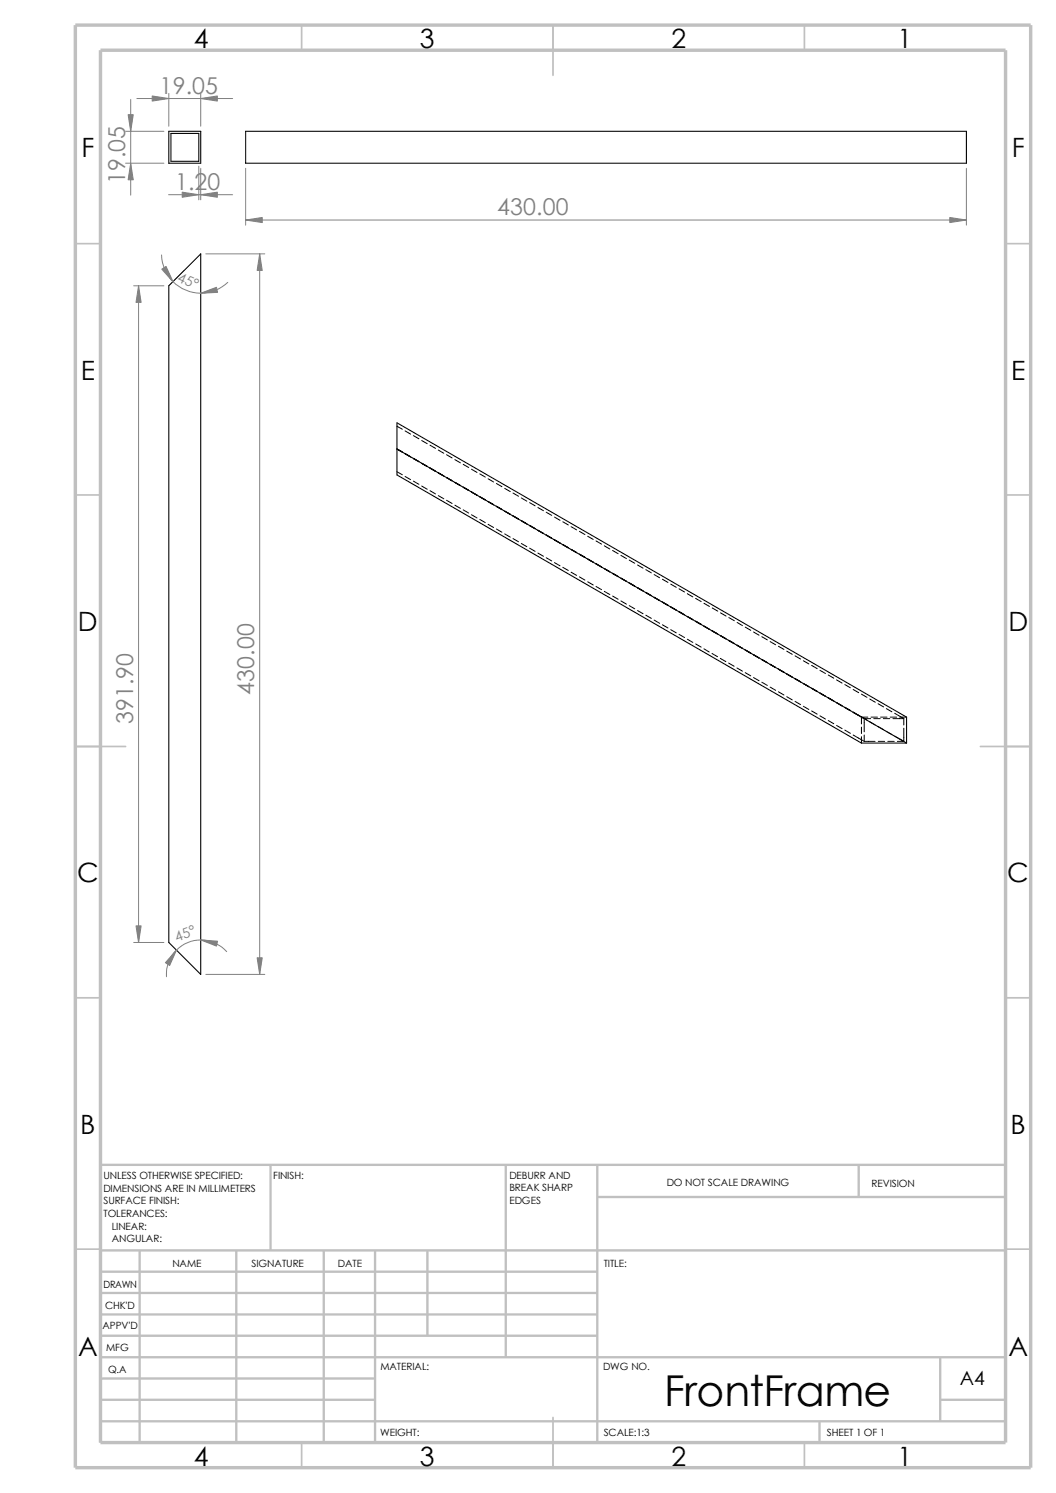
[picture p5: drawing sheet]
<svg xmlns="http://www.w3.org/2000/svg" width="210mm" height="297mm" viewBox="0 0 210 297" stroke-linecap="round" stroke-linejoin="round" font-family="sans-serif">
<g fill="none" stroke="#c0c0c0" stroke-width=".34">
<path d="M60 5v5M110 5v10M160 5v5M15 48.5h5M200 48.5h5M15 98.5h5M200 98.5h5M15 148.5h10M195 148.5h10M15 198.5h5M200 198.5h5M15 248.5h5"/>
<path d="M200 248.5h5M60 287v5M110 282v10M160 287v5"/>
</g>
<g fill="none" stroke="#c0c0c0" stroke-width=".47">
<path d="M53.8 231.7v17.1M100.6 231.7v38.3M118.8 231.7v55.3M118.8 238.1h81.2M170.8 231.7v6.4M200 231.7h-180v55.3M20 248.8h180M20 257.2h98.8M20 253h98.8M27.8 248.8v38.2M47 248.8v38.2M64.4 248.8v38.2"/>
<path d="M74.6 248.8v38.2M85 248.8v16.9M20 265.7h98.8M20 261.5h98.8M20 278.5h54.6M20 274.2h54.6M20 270h180M187 278.5h13M187 270v12.7M20 282.7h180M163 282.7v4.3"/>
</g>
<path d="M15 5h190v287h-190zM20 10h180v277h-180z" fill="none" stroke="#c0c0c0" stroke-width=".68" stroke-linecap="butt"/>
<path d="M33.6 26.1h6.3v6.4h-6.3zM34 26.5h5.5v5.6h-5.5zM48.9 26.1h143.3v6.4h-143.3zM33.6 56.9l6.3-6.4v143.3l-6.3-6.3zM79 89.3l101.3 58.5M79 84.1l101.3 58.6v5.1h-9l-92.3-53.3z" fill="none" stroke="#000" stroke-width=".21"/>
<g fill="none" stroke="#000" stroke-width=".2">
<path d="M79 84.8l1 .6M79 93.9l1 .5M80 89.9l-1-.6 1 .7M80.6 90.3l1.1 .6M80.6 85.7l1.1 .7M80.6 94.8l1.1 .6M82.2 91.2l1.1 .7M82.2 86.7l1.1 .6M82.2 95.7l1.1 .7M83.9 92.2l1.1 .6M83.9 87.6l1.1 .7M83.9 96.7l1.1 .6"/>
<path d="M85.5 93.1l1.1 .7M85.5 88.6l1.1 .6M85.5 97.6l1.1 .7M87.2 94.1l1.1 .6M87.2 89.5l1.1 .7M87.2 98.6l1.1 .6M88.8 90.5l1.1 .6M88.8 99.5l1.1 .7M89.9 95.6l-1.1-.6 1.1 .7M90.5 96l1.1 .6M90.5 91.4l1.1 .7M92.1 96.9l1.1 .7"/>
<path d="M92.1 96.9l1.1 .6M92.1 92.4l1.1 .6M93.8 97.9l1.1 .6M93.8 93.3l1.1 .7M95.4 98.8l1.1 .7M95.4 98.8l1.1 .6M95.4 94.3l1.1 .6M97.1 99.8l1.1 .6M97.1 95.2l1.1 .7M98.7 96.2l1.1 .6M100.4 97.2l1.1 .6M102 98.1l1.1 .6"/>
<path d="M103.7 99.1l1.1 .6M105.3 100l1.1 .6M90.5 100.5l1.1 .6M92.1 101.4l1.1 .7M93.8 102.4l1.1 .6M95.4 103.3l1.1 .7M97.1 104.3l1.1 .6M98.7 105.2l1.1 .7M99.8 101.3l-1.1-.5 1.1 .6M100.4 101.7l1.1 .6M100.4 106.2l1.1 .6M102 102.7l1.1 .6"/>
<path d="M102 102.6l1.1 .7M102 107.1l1.1 .7M103.7 103.6l1.1 .6M103.7 108.1l1.1 .7M105.3 104.6l1.1 .6M105.3 104.5l1.1 .7M105.3 109.1l1.1 .6M107 105.5l1.1 .6M107 101l1.1 .6M107 110l1.1 .7M108.6 101.9l1.1 .6M108.6 111l1.1 .6"/>
<path d="M109.7 107.1l-1.1-.6 1.1 .6M110.3 107.4l1.1 .6M110.3 102.9l1.1 .6M110.3 111.9l1.1 .7M111.9 108.3l1.1 .7-1.1-.6M111.9 103.8l1.1 .6M111.9 112.9l1.1 .6M113.6 109.3l1.1 .6M113.6 104.8l1.1 .6M113.6 113.8l1.1 .7M115.2 110.3l1.1 .6M115.2 110.2l1.1 .7"/>
<path d="M115.2 105.7l1.1 .6M115.2 114.8l1.1 .6M116.9 111.2l1.1 .6M116.9 106.7l1.1 .6M116.9 115.7l1.1 .7M118.5 112.2l1.1 .6M118.5 112.1l1.1 .7M118.5 107.6l1.1 .6M118.5 116.7l1.1 .6M120.2 113.1l1.1 .6M120.2 108.6l1.1 .6M120.2 117.6l1.1 .7"/>
<path d="M121.8 114l1.1 .7-1.1-.6M121.8 109.5l1.1 .7M121.8 118.6l1.1 .6M123.5 115l1.1 .7M123.5 110.5l1.1 .6M123.5 119.5l1.1 .7M125.1 116l1.1 .6M125.1 111.4l1.1 .7M126.8 116.9l1.1 .7M126.8 112.4l1.1 .6M128.4 117.9l1.1 .6M128.4 113.3l1.1 .7"/>
<path d="M130.1 118.8l1.1 .7M130.1 114.3l1.1 .6M131.7 119.8l1.1 .6M131.7 115.2l1.1 .7M133.4 116.2l1.1 .6M135 117.1l1.1 .7M136.7 118.1l1.1 .6M138.3 119l1.1 .7M125.1 120.5l1.1 .6M126.8 121.5l1.1 .6M128.4 122.4l1.1 .6M130.1 123.4l1.1 .6"/>
<path d="M131.7 124.3l1.1 .6M133.3 120.7l1.2 .7M133.4 120.7l1.1 .7M133.4 125.3l1.1 .6M135 121.7l1.1 .6M135 126.2l1.1 .6M136.7 122.6l1.1 .7M136.7 127.2l1.1 .6M138.3 123.6l1.1 .6M138.3 128.1l1.1 .6M140 124.5l1.1 .7M140 120l1.1 .6"/>
<path d="M140 129.1l1.1 .6M141.6 125.5l1.1 .7M141.6 125.5l1.1 .6M141.6 130l1.1 .6M141.6 120.9l1.1 .7M143.3 126.4l1.1 .7M143.3 131l1.1 .6M143.3 121.9l1.1 .7M144.9 127.4l1.1 .7M144.9 127.4l1.1 .6M144.9 131.9l1.1 .6M144.9 122.9l1.1 .6"/>
<path d="M146.6 128.4l1.1 .6-1.1-.6M146.6 132.9l1.1 .6M146.6 123.8l1.1 .7M148.2 129.3l1.1 .7M148.2 129.3l1.1 .6M148.2 124.8l1.1 .6M148.2 133.8l1.1 .7M149.9 130.3l1.1 .6M149.9 125.7l1.1 .7M149.9 134.8l1.1 .6M151.5 126.7l1.1 .6M151.5 135.7l1.1 .7"/>
<path d="M152.6 131.8l-1.1-.6 1.1 .7M153.2 132.2l1.1 .6M153.2 127.6l1.1 .7M153.2 136.7l1.1 .6M154.8 133.1l1.1 .7M154.8 133.1l1.1 .6M154.8 128.6l1.1 .6M154.8 137.6l1.1 .7M156.5 134.1l1.1 .6M156.5 129.5l1.1 .7M156.5 138.6l1.1 .6M158.1 135l1.1 .7"/>
<path d="M158.1 130.5l1.1 .6M158.1 139.5l1.1 .7M159.8 136l1.1 .6M159.8 131.4l1.1 .7M161.4 136.9l1.1 .7M161.4 132.4l1.1 .6M163.1 137.9l1.1 .6M163.1 133.3l1.1 .7M164.7 138.8l1.1 .7M164.7 134.3l1.1 .6M166.4 139.8l1.1 .6M166.4 135.3l1.1 .6"/>
<path d="M168 136.2l1.1 .6M169.7 137.2l1.1 .6M171.3 138.1l1.1 .6M173 139.1l1.1 .6M174.6 140l1.1 .6M159.8 140.5l1.1 .6M161.4 141.4l1.1 .7M163.1 142.4l1.1 .6M164.7 143.3l1.1 .7M166.4 144.3l1.1 .6M168 140.7l1.1 .7M168 145.2l1.1 .7"/>
<path d="M169.7 141.7l1.1 .6M169.7 146.2l2.1 1.2M170.8 142.3l1 .6M170.8 142.3l.5 .3M171.3 142.6l1.1 .7M171.3 142.7v1.3M171.3 144.7v1.2M171.3 146.6v1.2M171.3 142.7h1.3M171.9 144.3v1.3M171.9 146.2v1.3h2.1M173 143.6l1.1 .6"/>
<path d="M173.1 143h-1.2v1.2M173.2 142.7h1.3M173.8 143h1.2M174.6 144.5l1.1 .7M174.7 147.5h1.2M175.1 142.7h1.3M175.7 143h1.3M176.3 145.5l1.1 .6M176.3 141l1.1 .6M176.6 147.5h1.2M177 142.7h1.3M177.6 143h2.1v1.2"/>
<path d="M177.9 146.4l1.8 1M177.9 141.9l1.8 1M178.5 147.5h1.2M178.9 142.7h1.4M179.7 144.9v1.2M179.7 146.2v1.3"/>
</g>
<g fill="none" stroke="#808080" stroke-width=".2">
<path d="M26 19.8v19M27.2 19.6h19.1M33.6 18.6v6.5M39.9 18.6v6.5M25 26.1h7.6M25 32.5h7.6M33.5 38.7h12.8M39.5 33.1v6.7M39.9 33.5v6.3M48.9 33.5v11.3M192.2 33.5v11.3M26.6 56.9h6"/>
<path d="M27.6 56.9v130.6M32.1 50.7a7.8 7.8 0 0 0 4.9 7 7.8 7.8 0 0 0 8.3-1.5M40.9 50.5h11.8M48.9 43.8h143.3M51.6 50.5v143.3M26.6 187.5h6M40.9 193.8h11.8M45.1 189.3a6.9 6.9 0 0 0-7.8-1.8 6.9 6.9 0 0 0-4.2 6.8"/>
</g>
<g fill="#808080" stroke="#808080" stroke-width=".2">
<path d="M25.5 22.8h1l-.5 3.3z"/>
<path d="M26 32.5l.5 3.3h-1z"/>
<path d="M39.9 19.6l3.3-.5v1z"/>
<path d="M30.3 19.1l3.3 .5-3.3 .5z"/>
<path d="M36.2 38.2l3.3 .5-3.3 .5z"/>
<path d="M39.9 38.7l3.3-.5v1z"/>
<path d="M48.9 43.8l3.3-.5v1z"/>
<path d="M188.9 43.3l3.3 .5-3.3 .5z"/>
<path d="M51.6 50.5l.6 3.3h-1.1z"/>
<path d="M51.1 190.5h1.1l-.6 3.3z"/>
<path d="M27.6 56.9l.5 3.3h-1z"/>
<path d="M27.1 184.2h1l-.5 3.3z"/>
<path d="M32.2 53.6l.8-.6 1.4 3z"/>
<path d="M39.9 58.3l3.2-1.2 .2 1.1z"/>
<path d="M39.9 187l3.4 .2-.2 1z"/>
<path d="M35.1 189l-1.4 3.1-.8-.6z"/>
</g>
<text font-size="8.5" x="132.1" y="279.7">FrontFrame</text>
<g font-size="5.3">
<text x="38.5" y="9.6">4</text>
<text x="83.5" y="9.6">3</text>
<text x="133.5" y="9.6">2</text>
<text x="178.5" y="9.6">1</text>
<text x="16.2" y="31.3">F</text>
<text x="201.2" y="31.3">F</text>
<text x="16" y="75.6">E</text>
<text x="201.1" y="75.6">E</text>
<text x="15.5" y="125.6">D</text>
<text x="200.6" y="125.6">D</text>
<text x="15.3" y="175.6">C</text>
<text x="200.3" y="175.6">C</text>
<text x="16" y="225.6">B</text>
<text x="201" y="225.6">B</text>
<text x="15.5" y="269.8">A</text>
<text x="200.5" y="269.8">A</text>
<text x="38.5" y="291.6">4</text>
<text x="83.5" y="291.6">3</text>
<text x="133.5" y="291.6">2</text>
<text x="178.5" y="291.6">1</text>
</g>
<g font-size="4.6" fill="#808080">
<text x="31.7" y="18.7">19.05</text>
<text x="24.9" y="36.7" transform="rotate(-90 24.9 36.7)">19.05</text>
<text x="34.8" y="37.8">1.20</text>
<text x="98.9" y="42.8">430.00</text>
<text x="50.5" y="138.2" transform="rotate(-90 50.5 138.2)">430.00</text>
<text x="26.5" y="144.1" transform="rotate(-90 26.5 144.1)">391.90</text>
</g>
<text font-size="3.9" x="190.9" y="275.5">A4</text>
<g font-size="2.8" fill="#808080">
<text x="35.1" y="55.8" transform="rotate(25 35.1 55.8)">45°</text>
<text x="35.2" y="187.3" transform="rotate(-20 35.2 187.3)">45°</text>
</g>
<g font-size="2">
<text x="20.6" y="234.6">UNLESS OTHERWISE SPECIFIED:</text>
<text x="20.6" y="237.1">DIMENSIONS ARE IN MILLIMETERS</text>
<text x="20.6" y="239.6">SURFACE FINISH:</text>
<text x="54.4" y="234.6">FINISH:</text>
<text x="101.3" y="239.5">EDGES</text>
<text x="101.3" y="234.5">DEBURR AND</text>
<text x="101.3" y="237">BREAK SHARP</text>
<text x="132.6" y="236">DO NOT SCALE DRAWING</text>
<text x="173.3" y="236.2">REVISION</text>
<text x="20.6" y="242.1">TOLERANCES:</text>
<text x="22.2" y="244.6">LINEAR:</text>
<text x="22.2" y="247.1">ANGULAR:</text>
<text x="50" y="252">SIGNATURE</text>
<text x="67.2" y="252">DATE</text>
<text x="120.1" y="252">TITLE:</text>
<text x="20.6" y="256.2">DRAWN</text>
<text x="34.3" y="252.1">NAME</text>
<text x="20.9" y="260.4">CHK'D</text>
<text x="20.4" y="264.5">APPV'D</text>
<text x="21.1" y="268.8">MFG</text>
<text x="21.5" y="273.1">Q.A</text>
<text x="75.6" y="272.5">MATERIAL:</text>
<text x="119.9" y="272.5">DWG NO.</text>
<text x="75.6" y="285.6">WEIGHT:</text>
<text x="120.1" y="285.6">SCALE:1:3</text>
<text x="164.5" y="285.6">SHEET 1 OF 1</text>
</g>
</svg>
